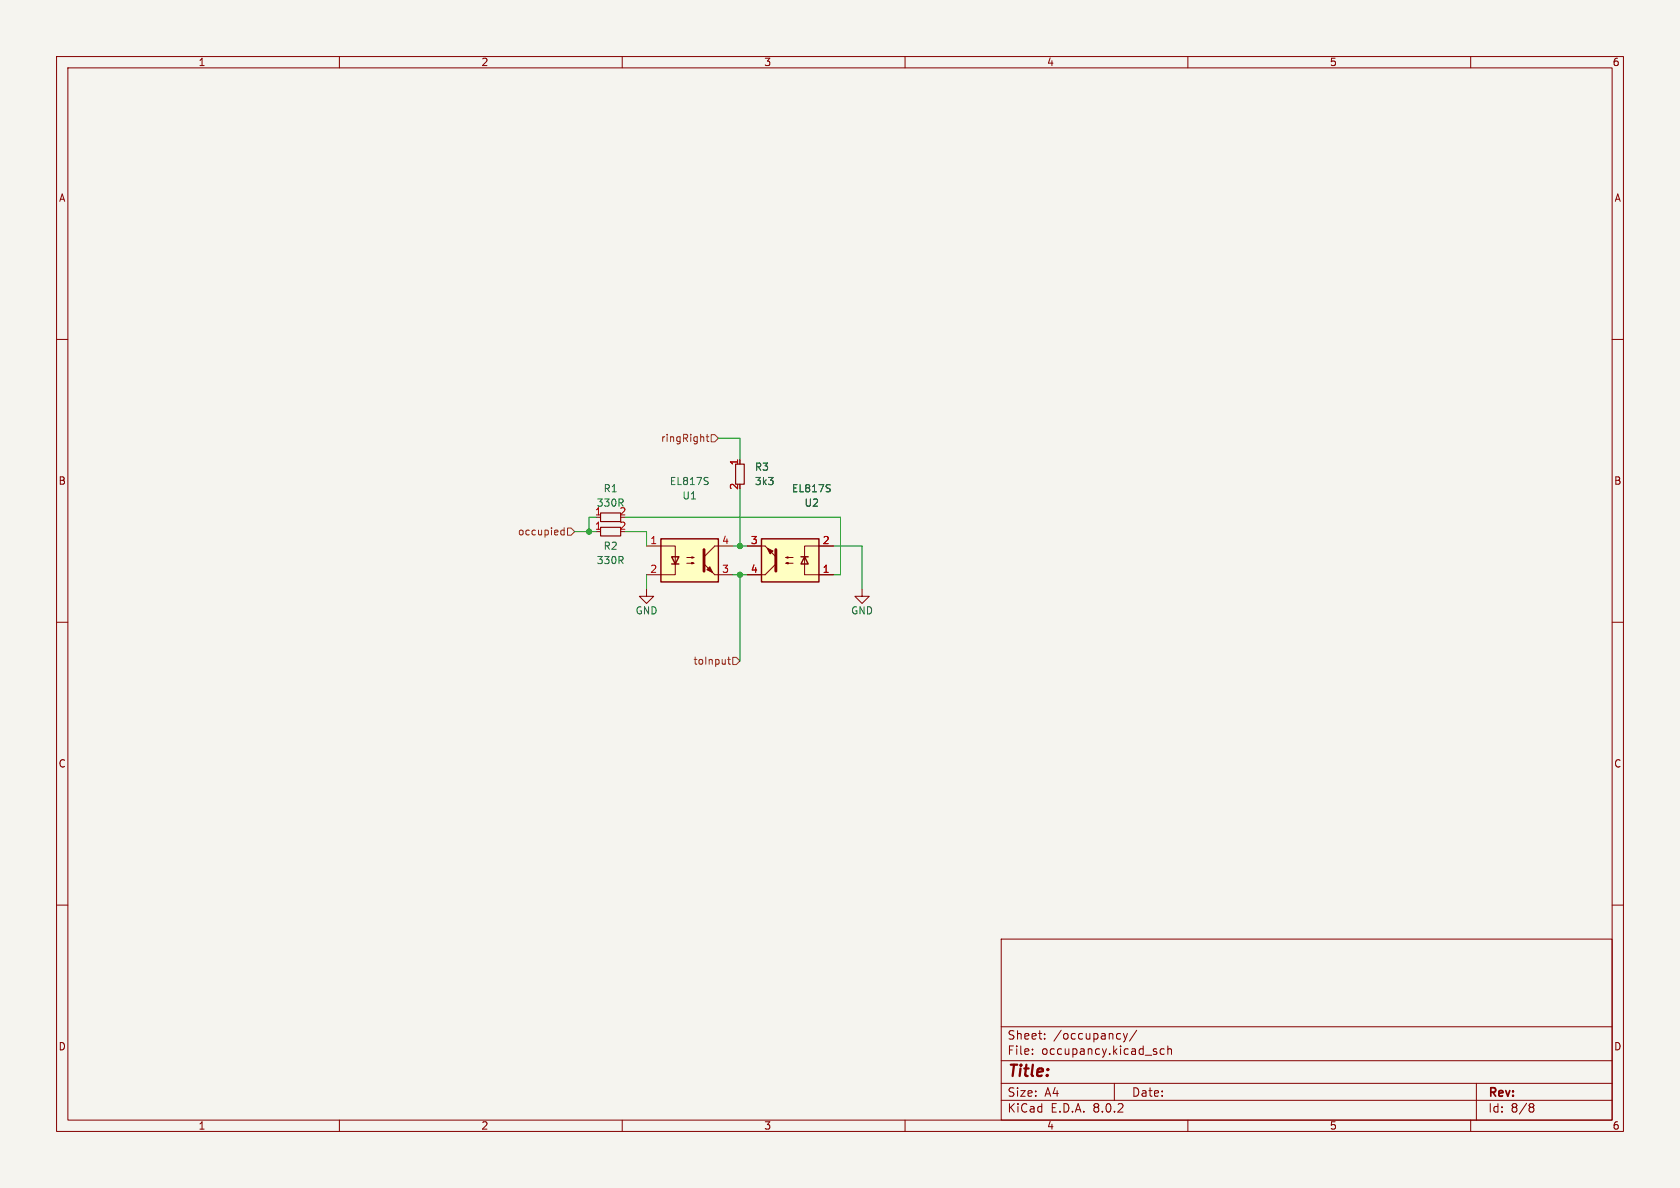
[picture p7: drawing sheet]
<svg xmlns="http://www.w3.org/2000/svg" width="297mm" height="210mm" viewBox="0 0 297 210" stroke-linecap="round" stroke-linejoin="round" font-family="sans-serif">
<path d="M0 0h297v210h-297z" fill="#f5f4ef" stroke="#f5f4ef" stroke-width=".18"/>
<g fill="none" stroke="#840000" stroke-width=".18">
<path d="M10 10h277v190h-277zM12 12h273v186h-273zM60 10v2M110 10v2M160 10v2M210 10v2M260 10v2M10 60h2M285 60h2M10 110h2M114.3 104.1v1.3h1.3l-1.3 1.3-1.3-1.3h1.3M285 110h2"/>
<path d="M10 160h2M285 160h2M177 166h108v32h-108zM60 198v2M110 198v2M160 198v2M177 194.5h108M177 191.5h108M177 187.5h108M177 181.5h108M182.5 186.3v.1M182.5 185.5v.1"/>
<path d="M184.7 183.6v.1M184.7 182.8v.1M197 191.5v3M198.6 182.7l.4 1M199 183.7l-.2 .4-.2 .1M199.3 182.7l-.3 1M201 182.1l-1.3 2M205.8 185.5l-.4-.1-.3 .3v.4l.1 .2h.6M206.5 185.5l.2-.1 .3 .1 .1 .9M206.5 184.9v1.5M210 198v2M260 198v2"/>
<path d="M261 191.5v6.5M270.6 195.1h.3l.3 .3-.3 .3M270.6 195.7h.3M270.9 195.7l.2 .2 .1 .4-.3 .3h-.3"/>
</g>
<path d="M106.2 93.2h3.5v1.5h-3.5zM130 82h1.6v3.6h-1.6z" fill="none" stroke="#840000" stroke-width=".2"/>
<path d="M116.8 95.3h10.2v7.6h-10.2z" fill="#ffffc2"/>
<path d="M116.8 95.3h10.2v7.6h-10.2zM118.7 98.4h1.3l-.6 1.3zM118.7 99.7h1.3" fill="none" stroke="#840000" stroke-width=".25"/>
<path d="M114.3 96.5h5.1v5.1h-5.1M121.4 99.6h1.3l-.4 .1v-.3l.4 .2M121.4 98.6h1.3l-.4 .1v-.3l.4 .2M129.5 96.5h-3.1l-1.9 1.9M126.4 101.6h3.1" fill="none" stroke="#840000" stroke-width=".18"/>
<g fill="#840000" stroke="#840000" stroke-width=".18">
<path d="M124.5 99.7l1.9 1.9z"/>
<path d="M125 100.7l.5-.5 .5 1z"/>
</g>
<path d="M124.5 97.2v3.8" fill="none" stroke="#840000" stroke-width=".51"/>
<path d="M125 84.4l.2 .1M125.1 85.2v.3" fill="none" stroke="#006464" stroke-width=".18"/>
<path d="M134.6 95.3h10.2v7.6h-10.2z" fill="#ffffc2"/>
<path d="M134.6 95.3h10.2v7.6h-10.2zM141.6 98.4h1.3M142.2 98.4l.7 1.3h-1.3z" fill="none" stroke="#840000" stroke-width=".25"/>
<path d="M132.1 96.5h3.2M137.2 99.7l-1.9 1.9h-3.2M138.9 98.6l.4 .1v-.3l-.4 .2h1.3M138.9 99.6l.4 .1v-.3l-.4 .2h1.3M147.3 96.5h-5.1v5.1h5.1M152.4 104.1v1.3h1.3l-1.3 1.3-1.3-1.3h1.3" fill="none" stroke="#840000" stroke-width=".18"/>
<g fill="#840000" stroke="#840000" stroke-width=".18">
<path d="M135.3 96.5l1.9 1.9z"/>
<path d="M135.6 96.9l1.1 .5-.6 .5z"/>
</g>
<path d="M137.2 97.2v3.8" fill="none" stroke="#840000" stroke-width=".51"/>
<path d="M146.6 85.7h.2M146.7 86.5v.3" fill="none" stroke="#006464" stroke-width=".18"/>
<path d="M106.2 90.7h3.5v1.5h-3.5z" fill="none" stroke="#840000" stroke-width=".2"/>
<path d="M124.4 77.3v.7M124.8 77.2h.5M125 76.8v1.1l.3 .1M125.7 76.8h.7l.6 .7-.6 .6h-.7zM99.7 93.3v1.3M99.7 93.8l-.3-.1-.3 .3 .2 .5h.4M100.3 93.3h.7l.6 .7-.6 .6h-.7zM128.6 116.6h.5M128.8 116.1v1.1l.3 .2M129.5 116.2h.7l.6 .6-.6 .7h-.7z" fill="none" stroke="#725600" stroke-width=".18"/>
<path d="M127 77.5h3.8v3.8M101.6 94h3.8M105.4 91.4h-1.3v2.6M110.5 94h3.8v2.5M110.5 91.4h38.1v10.2h-1.3M129.5 96.5h2.6M130.8 86.4v10.1M147.3 96.5h5.1v7.6M114.3 101.6v2.5M129.5 101.6h2.6M130.8 101.6v15.2" fill="none" stroke="#009600" stroke-width=".18"/>
<g fill="#009600" stroke="#009600" stroke-width=".18">
<circle cx="130.8" cy="96.5" r=".46"/>
<circle cx="130.8" cy="101.6" r=".46"/>
<circle cx="104.1" cy="94" r=".46"/>
</g>
<text font-size="2.8" fill="#840000" x="178" y="190.9">Title:</text>
<g font-size="2.1" fill="#840000">
<text x="178" y="184">Sheet:</text>
<text x="186.2" y="184">/occupancy/</text>
<text x="178" y="186.7">File:</text>
<text x="184.1" y="186.7">occupancy.kicad_sch</text>
<text x="178" y="196.9">KiCad</text>
<text x="178" y="194.1">Size:</text>
<text x="184.7" y="194.1">A4</text>
<text x="185.7" y="196.9">E.D.A.</text>
<text x="193.3" y="196.9">8.0.2</text>
<text x="200" y="194.1">Date:</text>
<text x="263" y="194.3">Rev:</text>
<text x="263" y="196.9">Id:</text>
<text x="267.1" y="196.9">8/8</text>
</g>
<g font-size="1.8" fill="#840000">
<text x="35" y="11.9">1</text>
<text x="85" y="11.9">2</text>
<text x="135" y="11.9">3</text>
<text x="185" y="11.9">4</text>
<text x="235" y="11.9">5</text>
<text x="285" y="11.9">6</text>
<text x="10.3" y="35.9">A</text>
<text x="285.3" y="35.9">A</text>
<text x="10.3" y="85.9">B</text>
<text x="285.3" y="85.9">B</text>
<text x="10.3" y="135.9">C</text>
<text x="285.3" y="135.9">C</text>
<text x="10.3" y="185.9">D</text>
<text x="285.3" y="185.9">D</text>
<text x="35" y="199.9">1</text>
<text x="85" y="199.9">2</text>
<text x="135" y="199.9">3</text>
<text x="185" y="199.9">4</text>
<text x="235" y="199.9">5</text>
<text x="285" y="199.9">6</text>
</g>
<g font-size="1.8" fill="#725600">
<text x="116.7" y="78.3">ringRight</text>
<text x="91.5" y="94.8">occupied</text>
<text x="122.5" y="117.7">toInput</text>
</g>
<g font-size="1.8" fill="#a90000">
<text x="130.6" y="82.4" transform="rotate(-90 130.6 82.4)">1</text>
<text x="130.6" y="86.7" transform="rotate(-90 130.6 86.7)">2</text>
<text x="105.1" y="93.7">1</text>
<text x="109.4" y="93.7">2</text>
<text x="109.4" y="91.2">2</text>
<text x="114.9" y="96.3">1</text>
<text x="114.9" y="101.3">2</text>
<text x="127.6" y="101.3">3</text>
<text x="127.6" y="96.3">4</text>
<text x="132.6" y="96.3">3</text>
<text x="132.6" y="101.3">4</text>
<text x="145.3" y="101.3">1</text>
<text x="145.3" y="96.3">2</text>
</g>
<g font-size="1.8" fill="#006464">
<text x="133.4" y="83.4">R3</text>
<text x="105.4" y="89.8">330R</text>
<text x="106.6" y="87.2">R1</text>
<text x="118.3" y="86">EL817S</text>
<text x="120.5" y="88.5">U1</text>
<text x="133.4" y="86">3k3</text>
<text x="139.9" y="87.2">EL817S</text>
<text x="142.1" y="89.8">U2</text>
<text x="105.1" y="91.2">1</text>
<text x="105.4" y="99.9">330R</text>
<text x="106.6" y="97.4">R2</text>
<text x="112.3" y="108.8">GND</text>
<text x="150.4" y="108.8">GND</text>
</g>
</svg>
